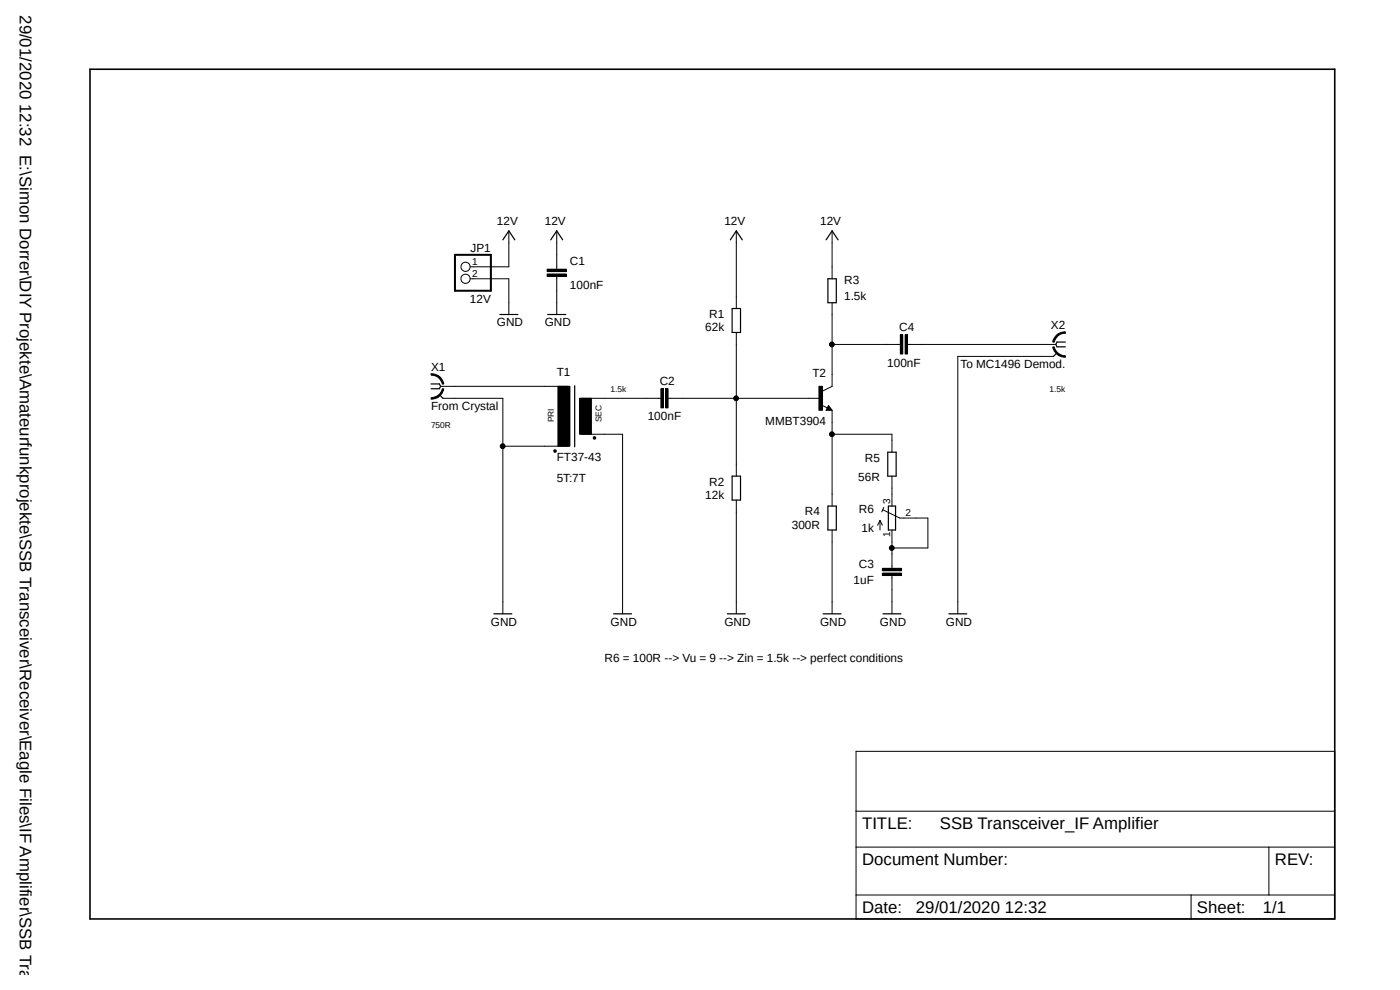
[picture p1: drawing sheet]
<svg xmlns="http://www.w3.org/2000/svg" width="297mm" height="210mm" viewBox="0 0 297 210" stroke-linecap="round" stroke-linejoin="round" font-family="sans-serif">
<path d="M18.5 14.4l265 181.1M283.5 14.4l-265 181.1" fill="none" stroke="#fff" stroke-width=".21"/>
<path d="M19.1 14.7h264.1v180.2h-264.1z" fill="none" stroke="#000" stroke-width=".34"/>
<g fill="none" stroke="#000" stroke-width=".21">
<path d="M99.8 59.1h8.1v7.6M107.9 49v7.6h-8.1M116.1 57.1h4v.5h-4zM116.1 58.1h4v.5h-4zM118.1 49v8.1M118.1 58.6v8.1M156.2 49v16.4M176.5 49v10.1M91.4 79.3a2.58 2.58 0 0 1 2.7 2.1l-.2 .1a2.35 2.35 0 0 0-2.4-1.9zM156.2 70.5v30.5M176.5 73.1h14.5M176.5 64.2v17.8l-2 1"/>
<path d="M191 71h.5v4.1h-.5zM192 71h.5v4.1h-.5zM192.5 73.1h31.5M223.4 73.6h.2a2.46 2.46 0 0 0 2.4 1.9v.3a2.57 2.57 0 0 1-2.6-2.2zM223.5 75.6h-20.3v54.6M224.1 71.2a2.69 2.69 0 0 1 1.9-.8v.3a2.35 2.35 0 0 0-2.4 1.9h-.2v-.4zM91.5 84.4a2.46 2.46 0 0 0 2.4-1.9h.2a2.69 2.69 0 0 1-2.7 2.2zM93.5 82h27.1M94 84.5h12.7v45.7M106.7 94.7h13.9M117.6 95.5h.3v.4h-.3zM118.4 82h2.5v12.7h-2.5z"/>
<path d="M122.9 84.5h2.6v7.6h-2.6zM123.2 92.1h8.9v38.1M123.2 84.5h17M125.9 92.7h.4v.4h-.4zM140.2 82.5h.5v4h-.5zM141.2 82.5h.5v4h-.5zM141.7 84.5h32.3M173.7 82h.8v5h-.8zM174.3 85.9l1.2 .6M175.8 86l.7 1h-1.2zM176.5 92.1h12.7v3.8M176.5 87v20.4"/>
<path d="M156.2 106.1v24.1M176.5 112.4v17.8M186.7 110.4v2M186.7 110.4l-.5 1M186.7 110.4l.5 1M187.3 108.2l3.6 1.7h5.9v6.3h-7.6M187.5 107.7l-.4 .9M189.2 101v6.4M189.2 112.4v8.2M187.2 120.6h4.1v.5h-4.1zM187.2 121.6h4.1v.5h-4.1zM189.2 122.1v8.1"/>
<path d="M181.6 159.4h101.6v35.5h-101.6zM181.6 179.7h101.6M181.6 172.1h101.6M269.2 179.7v10.2M181.6 189.9h101.6M252.7 189.9v5"/>
<circle cx="98.8" cy="59.1" r=".98"/>
<circle cx="98.8" cy="56.6" r=".98"/>
<circle cx="176.5" cy="73.1" r=".51"/>
<circle cx="106.6" cy="94.7" r=".51"/>
<circle cx="156.2" cy="84.5" r=".51"/>
<circle cx="176.5" cy="92.1" r=".51"/>
<circle cx="189.2" cy="116.2" r=".51"/>
</g>
<g fill="none" stroke="#000" stroke-width=".25">
<path d="M106.7 50.9l1.2-1.9 1.3 1.9M116.8 50.9l1.3-1.9 1.3 1.9M154.9 50.9l1.3-1.9 1.3 1.9M175.3 50.9l1.2-1.9 1.3 1.9M175.6 59.1h1.8v5.1h-1.8zM106 66.7h3.9M116.2 66.7h3.8M155.3 65.4h1.8v5.1h-1.8zM224.2 74.8l-.7 .8M226 72.6h-1.8l-.2 .5 .2 .5h1.8M91.4 81.4h1.8l.3 .6-.3 .5h-1.8M93.2 83.7l.8 .8"/>
<path d="M121.9 81.8v13M175.8 86.5l.1 .3h-.4l.3-.5 .5 .6h-.8M188.3 95.9h1.8v5.1h-1.8zM155.3 101h1.8v5.1h-1.8zM175.6 107.4h1.8v5h-1.8zM188.5 107.4h1.5v5h-1.5zM104.8 130.2h3.8M130.2 130.2h3.8M154.3 130.2h3.8M174.6 130.2h3.8M187.3 130.2h3.8M201.3 130.2h3.8"/>
</g>
<g fill="#000">
<path d="M116.1 57.1h4v.5h-4z" fill-rule="evenodd"/>
<path d="M116.1 58.1h4v.5h-4z" fill-rule="evenodd"/>
<path d="M191 71h.5v4.1h-.5z" fill-rule="evenodd"/>
<path d="M192 71h.5v4.1h-.5z" fill-rule="evenodd"/>
<path d="M223.4 73.6h.2a2.46 2.46 0 0 0 2.4 1.9v.3a2.57 2.57 0 0 1-2.6-2.2z" fill-rule="evenodd"/>
<path d="M224.1 71.2a2.69 2.69 0 0 1 1.9-.8v.3a2.35 2.35 0 0 0-2.4 1.9h-.2v-.4z" fill-rule="evenodd"/>
<path d="M91.5 84.4a2.46 2.46 0 0 0 2.4-1.9h.2a2.69 2.69 0 0 1-2.7 2.2z" fill-rule="evenodd"/>
<path d="M91.4 79.3a2.58 2.58 0 0 1 2.7 2.1l-.2 .1a2.35 2.35 0 0 0-2.4-1.9z" fill-rule="evenodd"/>
<path d="M117.6 95.5h.3v.4h-.3z" fill-rule="evenodd"/>
<path d="M118.4 82h2.5v12.7h-2.5z" fill-rule="evenodd"/>
<path d="M122.9 84.5h2.6v7.6h-2.6z" fill-rule="evenodd"/>
<path d="M125.9 92.7h.4v.4h-.4z" fill-rule="evenodd"/>
<path d="M140.2 82.5h.5v4h-.5z" fill-rule="evenodd"/>
<path d="M141.2 82.5h.5v4h-.5z" fill-rule="evenodd"/>
<path d="M173.7 82h.8v5h-.8z" fill-rule="evenodd"/>
<path d="M187.2 120.6h4.1v.5h-4.1z" fill-rule="evenodd"/>
<path d="M187.2 121.6h4.1v.5h-4.1z" fill-rule="evenodd"/>
<circle cx="176.5" cy="73.1" r=".51"/>
<circle cx="106.6" cy="94.7" r=".51"/>
<circle cx="156.2" cy="84.5" r=".51"/>
<circle cx="176.5" cy="92.1" r=".51"/>
<circle cx="189.2" cy="116.2" r=".51"/>
</g>
<path d="M96.5 54.1h7.6v7.6h-7.6z" fill="none" stroke="#000" stroke-width=".42"/>
<g font-size="3.6">
<text x="4.2" y="3.2" transform="rotate(90 4.2 3.2)">29/01/2020 12:32 E:\Simon Dorrer\DIY Projekte\Amateurfunkprojekte\SSB Transceiver\Receiver\Eagle Files\IF Amplifier\SSB Trans</text>
<text x="182.9" y="175.9">TITLE:</text>
<text x="199.4" y="175.9">SSB Transceiver_IF Amplifier</text>
<text x="182.9" y="183.5">Document Number:</text>
<text x="270.5" y="183.5">REV:</text>
<text x="182.9" y="193.7">Date:</text>
<text x="194.3" y="193.7">29/01/2020 12:32</text>
<text x="253.9" y="193.7">Sheet:</text>
<text x="267.9" y="193.7">1/1</text>
</g>
<g font-size="2.5">
<text x="105.4" y="47.7">12V</text>
<text x="115.6" y="47.7">12V</text>
<text x="153.7" y="47.7">12V</text>
<text x="174" y="47.7">12V</text>
<text x="99.8" y="53.4">JP1</text>
<text x="120.9" y="56.2">C1</text>
<text x="99.7" y="64.2">12V</text>
<text x="120.9" y="61.3">100nF</text>
<text x="179.1" y="63.7">1.5k</text>
<text x="179.1" y="60.2">R3</text>
<text x="105.4" y="69.3">GND</text>
<text x="115.6" y="69.3">GND</text>
<text x="149.6" y="70.3">62k</text>
<text x="150.5" y="67.5">R1</text>
<text x="190.8" y="70.1">C4</text>
<text x="223" y="69.8">X2</text>
<text x="188.2" y="77.8">100nF</text>
<text x="91.4" y="78.7">X1</text>
<text x="118.1" y="79.7">T1</text>
<text x="140" y="81.6">C2</text>
<text x="172.3" y="79.9">T2</text>
<text x="203.8" y="78.1">To MC1496 Demod.</text>
<text x="91.4" y="87">From Crystal</text>
<text x="137.4" y="89.2">100nF</text>
<text x="162.3" y="90.1">MMBT3904</text>
<text x="118.1" y="97.8">FT37-43</text>
<text x="183.5" y="98">R5</text>
<text x="118.1" y="102.3">5T:7T</text>
<text x="149.6" y="105.8">12k</text>
<text x="150.5" y="103">R2</text>
<text x="182.1" y="102">56R</text>
<text x="168" y="112.2">300R</text>
<text x="170.8" y="109.3">R4</text>
<text x="182.2" y="108.8">R6</text>
<text x="182.8" y="112.9">1k</text>
<text x="181.1" y="124">1uF</text>
<text x="182.2" y="120.4">C3</text>
<text x="104.1" y="132.8">GND</text>
<text x="129.5" y="132.8">GND</text>
<text x="153.7" y="132.8">GND</text>
<text x="174" y="132.8">GND</text>
<text x="186.7" y="132.8">GND</text>
<text x="200.7" y="132.8">GND</text>
<text x="128.3" y="140.4">R6 = 100R --&gt; Vu = 9 --&gt; Zin = 1.5k --&gt; perfect conditions</text>
</g>
<g font-size="2.1">
<text x="100.2" y="56.2">1</text>
<text x="100.2" y="58.8">2</text>
<text x="188.8" y="107" transform="rotate(-90 188.8 107)">3</text>
<text x="188.8" y="114" transform="rotate(-90 188.8 114)">1</text>
<text x="192.1" y="109.6">2</text>
</g>
<g font-size="1.8">
<text x="129.5" y="83.2">1.5k</text>
<text x="222.7" y="83.2">1.5k</text>
<text x="117.5" y="89.6" transform="rotate(-90 117.5 89.6)">PRI</text>
<text x="127.6" y="89.6" transform="rotate(-90 127.6 89.6)">SEC</text>
<text x="91.4" y="90.8">750R</text>
</g>
</svg>
